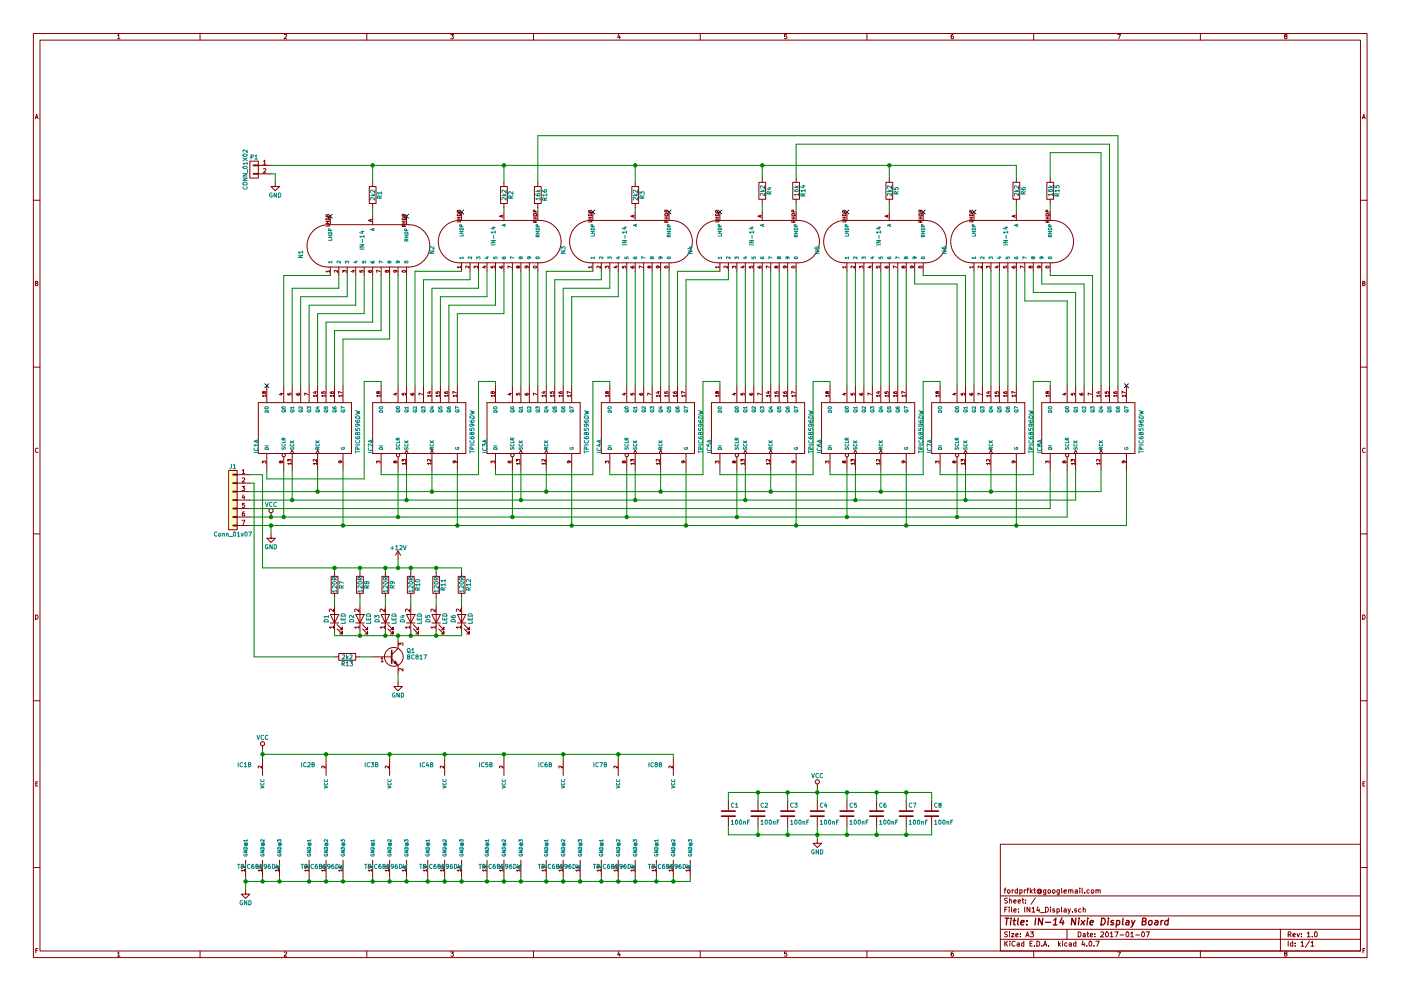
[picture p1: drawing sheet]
EESchema Schematic File Version 2
LIBS:power
LIBS:device
LIBS:transistors
LIBS:conn
LIBS:linear
LIBS:regul
LIBS:74xx
LIBS:cmos4000
LIBS:adc-dac
LIBS:memory
LIBS:xilinx
LIBS:microcontrollers
LIBS:dsp
LIBS:microchip
LIBS:analog_switches
LIBS:motorola
LIBS:texas
LIBS:intel
LIBS:audio
LIBS:interface
LIBS:digital-audio
LIBS:philips
LIBS:display
LIBS:cypress
LIBS:siliconi
LIBS:opto
LIBS:atmel
LIBS:contrib
LIBS:valves
LIBS:russian-nixies
LIBS:tpic
LIBS:IN14_Display-cache
EELAYER 25 0
EELAYER END
$Descr A3 16535 11693
encoding utf-8
Sheet 1 1
Title "IN-14 Nixie Display Board"
Date "2017-01-07"
Rev "1.0"
Comp "fordprfkt@googlemail.com"
Comment1 ""
Comment2 ""
Comment3 ""
Comment4 ""
$EndDescr
$Comp
L IN-14 N1
U 1 1
P 4300 2950
F 0 "N1" H 4200 3675 50  0000 L BNN
F 1 "IN-14" H 4300 2950 50  0000 L BNN
F 2 "russian-nixies:russian-nixies-IN-14" H 4300 3100 50  0001 C CNN
F 3 "" H 4300 2950 60  0001 C CNN
	1    4300 2950
	0    -1   -1   0   
$EndComp
$Comp
L IN-14 N2
U 1 1
P 5850 2900
F 0 "N2" H 5750 3625 50  0000 L BNN
F 1 "IN-14" H 5850 2900 50  0000 L BNN
F 2 "russian-nixies:russian-nixies-IN-14" H 5850 3050 50  0001 C CNN
F 3 "" H 5850 2900 60  0001 C CNN
	1    5850 2900
	0    -1   -1   0   
$EndComp
$Comp
L IN-14 N3
U 1 1
P 7400 2900
F 0 "N3" H 7300 3625 50  0000 L BNN
F 1 "IN-14" H 7400 2900 50  0000 L BNN
F 2 "russian-nixies:russian-nixies-IN-14" H 7400 3050 50  0001 C CNN
F 3 "" H 7400 2900 60  0001 C CNN
	1    7400 2900
	0    -1   -1   0   
$EndComp
$Comp
L IN-14 N4
U 1 1
P 8900 2900
F 0 "N4" H 8800 3625 50  0000 L BNN
F 1 "IN-14" H 8900 2900 50  0000 L BNN
F 2 "russian-nixies:russian-nixies-IN-14" H 8900 3050 50  0001 C CNN
F 3 "" H 8900 2900 60  0001 C CNN
	1    8900 2900
	0    -1   -1   0   
$EndComp
$Comp
L IN-14 N5
U 1 1
P 10400 2900
F 0 "N5" H 10300 3625 50  0000 L BNN
F 1 "IN-14" H 10400 2900 50  0000 L BNN
F 2 "russian-nixies:russian-nixies-IN-14" H 10400 3050 50  0001 C CNN
F 3 "" H 10400 2900 60  0001 C CNN
	1    10400 2900
	0    -1   -1   0   
$EndComp
$Comp
L IN-14 N6
U 1 1
P 11900 2900
F 0 "N6" H 11800 3625 50  0000 L BNN
F 1 "IN-14" H 11900 2900 50  0000 L BNN
F 2 "russian-nixies:russian-nixies-IN-14" H 11900 3050 50  0001 C CNN
F 3 "" H 11900 2900 60  0001 C CNN
	1    11900 2900
	0    -1   -1   0   
$EndComp
$Comp
L VCC #PWR01
U 1 1
P 3200 6100
F 0 "#PWR01" H 3200 5950 50  0001 C CNN
F 1 "VCC" H 3200 6250 50  0000 C CNN
F 2 "" H 3200 6100 50  0000 C CNN
F 3 "" H 3200 6100 50  0000 C CNN
	1    3200 6100
	1    0    0    -1  
$EndComp
NoConn ~ 3900 2550
NoConn ~ 4800 2550
NoConn ~ 5450 2500
NoConn ~ 7000 2500
NoConn ~ 7900 2500
NoConn ~ 8500 2500
NoConn ~ 10000 2500
$Comp
L LED D1
U 1 1
P 3950 7300
F 0 "D1" H 3950 7400 50  0000 C CNN
F 1 "LED" H 3950 7200 50  0000 C CNN
F 2 "LEDs:LED_0805" H 3950 7300 50  0001 C CNN
F 3 "" H 3950 7300 50  0000 C CNN
	1    3950 7300
	0    -1   -1   0   
$EndComp
$Comp
L R R7
U 1 1
P 3950 6900
F 0 "R7" V 4030 6900 50  0000 C CNN
F 1 "120R" V 3950 6900 50  0000 C CNN
F 2 "Resistors_SMD:R_0805" V 3880 6900 50  0001 C CNN
F 3 "" H 3950 6900 50  0000 C CNN
	1    3950 6900
	1    0    0    -1  
$EndComp
$Comp
L C C1
U 1 1
P 8600 9600
F 0 "C1" H 8625 9700 50  0000 L CNN
F 1 "100nF" H 8625 9500 50  0000 L CNN
F 2 "Capacitors_SMD:C_0805" H 8638 9450 50  0001 C CNN
F 3 "" H 8600 9600 50  0000 C CNN
	1    8600 9600
	1    0    0    -1  
$EndComp
$Comp
L CONN_01X02 P1
U 1 1
P 3000 2000
F 0 "P1" H 3000 2150 50  0000 C CNN
F 1 "CONN_01X02" V 3100 2000 50  0000 C CNN
F 2 "Pin_Headers:Pin_Header_Straight_1x02_Pitch2.54mm" H 3000 2000 50  0001 C CNN
F 3 "" H 3000 2000 50  0000 C CNN
	1    3000 2000
	-1   0    0    -1  
$EndComp
$Comp
L R R1
U 1 1
P 4400 2300
F 0 "R1" V 4480 2300 50  0000 C CNN
F 1 "2k2" V 4400 2300 50  0000 C CNN
F 2 "Resistors_SMD:R_0805" V 4330 2300 50  0001 C CNN
F 3 "" H 4400 2300 50  0000 C CNN
	1    4400 2300
	1    0    0    -1  
$EndComp
$Comp
L R R2
U 1 1
P 5950 2300
F 0 "R2" V 6030 2300 50  0000 C CNN
F 1 "2k2" V 5950 2300 50  0000 C CNN
F 2 "Resistors_SMD:R_0805" V 5880 2300 50  0001 C CNN
F 3 "" H 5950 2300 50  0000 C CNN
	1    5950 2300
	1    0    0    -1  
$EndComp
$Comp
L R R3
U 1 1
P 7500 2300
F 0 "R3" V 7580 2300 50  0000 C CNN
F 1 "2k2" V 7500 2300 50  0000 C CNN
F 2 "Resistors_SMD:R_0805" V 7430 2300 50  0001 C CNN
F 3 "" H 7500 2300 50  0000 C CNN
	1    7500 2300
	1    0    0    -1  
$EndComp
$Comp
L R R4
U 1 1
P 9000 2250
F 0 "R4" V 9080 2250 50  0000 C CNN
F 1 "2k2" V 9000 2250 50  0000 C CNN
F 2 "Resistors_SMD:R_0805" V 8930 2250 50  0001 C CNN
F 3 "" H 9000 2250 50  0000 C CNN
	1    9000 2250
	1    0    0    -1  
$EndComp
$Comp
L R R6
U 1 1
P 12000 2250
F 0 "R6" V 12080 2250 50  0000 C CNN
F 1 "2k2" V 12000 2250 50  0000 C CNN
F 2 "Resistors_SMD:R_0805" V 11930 2250 50  0001 C CNN
F 3 "" H 12000 2250 50  0000 C CNN
	1    12000 2250
	1    0    0    -1  
$EndComp
$Comp
L GND #PWR02
U 1 1
P 3250 2150
F 0 "#PWR02" H 3250 1900 50  0001 C CNN
F 1 "GND" H 3250 2000 50  0000 C CNN
F 2 "" H 3250 2150 50  0000 C CNN
F 3 "" H 3250 2150 50  0000 C CNN
	1    3250 2150
	1    0    0    -1  
$EndComp
$Comp
L C C2
U 1 1
P 8950 9600
F 0 "C2" H 8975 9700 50  0000 L CNN
F 1 "100nF" H 8975 9500 50  0000 L CNN
F 2 "Capacitors_SMD:C_0805" H 8988 9450 50  0001 C CNN
F 3 "" H 8950 9600 50  0000 C CNN
	1    8950 9600
	1    0    0    -1  
$EndComp
$Comp
L C C3
U 1 1
P 9300 9600
F 0 "C3" H 9325 9700 50  0000 L CNN
F 1 "100nF" H 9325 9500 50  0000 L CNN
F 2 "Capacitors_SMD:C_0805" H 9338 9450 50  0001 C CNN
F 3 "" H 9300 9600 50  0000 C CNN
	1    9300 9600
	1    0    0    -1  
$EndComp
$Comp
L C C4
U 1 1
P 9650 9600
F 0 "C4" H 9675 9700 50  0000 L CNN
F 1 "100nF" H 9675 9500 50  0000 L CNN
F 2 "Capacitors_SMD:C_0805" H 9688 9450 50  0001 C CNN
F 3 "" H 9650 9600 50  0000 C CNN
	1    9650 9600
	1    0    0    -1  
$EndComp
$Comp
L C C5
U 1 1
P 10000 9600
F 0 "C5" H 10025 9700 50  0000 L CNN
F 1 "100nF" H 10025 9500 50  0000 L CNN
F 2 "Capacitors_SMD:C_0805" H 10038 9450 50  0001 C CNN
F 3 "" H 10000 9600 50  0000 C CNN
	1    10000 9600
	1    0    0    -1  
$EndComp
$Comp
L C C6
U 1 1
P 10350 9600
F 0 "C6" H 10375 9700 50  0000 L CNN
F 1 "100nF" H 10375 9500 50  0000 L CNN
F 2 "Capacitors_SMD:C_0805" H 10388 9450 50  0001 C CNN
F 3 "" H 10350 9600 50  0000 C CNN
	1    10350 9600
	1    0    0    -1  
$EndComp
$Comp
L C C7
U 1 1
P 10700 9600
F 0 "C7" H 10725 9700 50  0000 L CNN
F 1 "100nF" H 10725 9500 50  0000 L CNN
F 2 "Capacitors_SMD:C_0805" H 10738 9450 50  0001 C CNN
F 3 "" H 10700 9600 50  0000 C CNN
	1    10700 9600
	1    0    0    -1  
$EndComp
$Comp
L VCC #PWR03
U 1 1
P 9650 9300
F 0 "#PWR03" H 9650 9150 50  0001 C CNN
F 1 "VCC" H 9650 9450 50  0000 C CNN
F 2 "" H 9650 9300 50  0000 C CNN
F 3 "" H 9650 9300 50  0000 C CNN
	1    9650 9300
	1    0    0    -1  
$EndComp
$Comp
L GND #PWR04
U 1 1
P 9650 9900
F 0 "#PWR04" H 9650 9650 50  0001 C CNN
F 1 "GND" H 9650 9750 50  0000 C CNN
F 2 "" H 9650 9900 50  0000 C CNN
F 3 "" H 9650 9900 50  0000 C CNN
	1    9650 9900
	1    0    0    -1  
$EndComp
$Comp
L LED D2
U 1 1
P 4250 7300
F 0 "D2" H 4250 7400 50  0000 C CNN
F 1 "LED" H 4250 7200 50  0000 C CNN
F 2 "LEDs:LED_0805" H 4250 7300 50  0001 C CNN
F 3 "" H 4250 7300 50  0000 C CNN
	1    4250 7300
	0    -1   -1   0   
$EndComp
$Comp
L LED D3
U 1 1
P 4550 7300
F 0 "D3" H 4550 7400 50  0000 C CNN
F 1 "LED" H 4550 7200 50  0000 C CNN
F 2 "LEDs:LED_0805" H 4550 7300 50  0001 C CNN
F 3 "" H 4550 7300 50  0000 C CNN
	1    4550 7300
	0    -1   -1   0   
$EndComp
$Comp
L LED D4
U 1 1
P 4850 7300
F 0 "D4" H 4850 7400 50  0000 C CNN
F 1 "LED" H 4850 7200 50  0000 C CNN
F 2 "LEDs:LED_0805" H 4850 7300 50  0001 C CNN
F 3 "" H 4850 7300 50  0000 C CNN
	1    4850 7300
	0    -1   -1   0   
$EndComp
$Comp
L LED D5
U 1 1
P 5150 7300
F 0 "D5" H 5150 7400 50  0000 C CNN
F 1 "LED" H 5150 7200 50  0000 C CNN
F 2 "LEDs:LED_0805" H 5150 7300 50  0001 C CNN
F 3 "" H 5150 7300 50  0000 C CNN
	1    5150 7300
	0    -1   -1   0   
$EndComp
$Comp
L LED D6
U 1 1
P 5450 7300
F 0 "D6" H 5450 7400 50  0000 C CNN
F 1 "LED" H 5450 7200 50  0000 C CNN
F 2 "LEDs:LED_0805" H 5450 7300 50  0001 C CNN
F 3 "" H 5450 7300 50  0000 C CNN
	1    5450 7300
	0    -1   -1   0   
$EndComp
$Comp
L R R8
U 1 1
P 4250 6900
F 0 "R8" V 4330 6900 50  0000 C CNN
F 1 "120R" V 4250 6900 50  0000 C CNN
F 2 "Resistors_SMD:R_0805" V 4180 6900 50  0001 C CNN
F 3 "" H 4250 6900 50  0000 C CNN
	1    4250 6900
	1    0    0    -1  
$EndComp
$Comp
L R R9
U 1 1
P 4550 6900
F 0 "R9" V 4630 6900 50  0000 C CNN
F 1 "120R" V 4550 6900 50  0000 C CNN
F 2 "Resistors_SMD:R_0805" V 4480 6900 50  0001 C CNN
F 3 "" H 4550 6900 50  0000 C CNN
	1    4550 6900
	1    0    0    -1  
$EndComp
$Comp
L R R10
U 1 1
P 4850 6900
F 0 "R10" V 4930 6900 50  0000 C CNN
F 1 "120R" V 4850 6900 50  0000 C CNN
F 2 "Resistors_SMD:R_0805" V 4780 6900 50  0001 C CNN
F 3 "" H 4850 6900 50  0000 C CNN
	1    4850 6900
	1    0    0    -1  
$EndComp
$Comp
L R R11
U 1 1
P 5150 6900
F 0 "R11" V 5230 6900 50  0000 C CNN
F 1 "120R" V 5150 6900 50  0000 C CNN
F 2 "Resistors_SMD:R_0805" V 5080 6900 50  0001 C CNN
F 3 "" H 5150 6900 50  0000 C CNN
	1    5150 6900
	1    0    0    -1  
$EndComp
$Comp
L R R12
U 1 1
P 5450 6900
F 0 "R12" V 5530 6900 50  0000 C CNN
F 1 "120R" V 5450 6900 50  0000 C CNN
F 2 "Resistors_SMD:R_0805" V 5380 6900 50  0001 C CNN
F 3 "" H 5450 6900 50  0000 C CNN
	1    5450 6900
	1    0    0    -1  
$EndComp
$Comp
L R R13
U 1 1
P 4100 7750
F 0 "R13" V 4180 7750 50  0000 C CNN
F 1 "2k2" V 4100 7750 50  0000 C CNN
F 2 "Resistors_SMD:R_0805" V 4030 7750 50  0001 C CNN
F 3 "" H 4100 7750 50  0000 C CNN
	1    4100 7750
	0    1    1    0   
$EndComp
$Comp
L GND #PWR05
U 1 1
P 4700 8050
F 0 "#PWR05" H 4700 7800 50  0001 C CNN
F 1 "GND" H 4700 7900 50  0000 C CNN
F 2 "" H 4700 8050 50  0000 C CNN
F 3 "" H 4700 8050 50  0000 C CNN
	1    4700 8050
	1    0    0    -1  
$EndComp
$Comp
L TPIC6B596DW IC1
U 1 1
P 3650 5050
F 0 "IC1" H 3350 5650 50  0000 L BNN
F 1 "TPIC6B596DW" H 3350 4450 50  0000 L BNN
F 2 "Housings_SOIC:SOIC-20W_7.5x12.8mm_Pitch1.27mm" H 3650 5200 50  0001 C CNN
F 3 "" H 3650 5050 60  0001 C CNN
	1    3650 5050
	0    -1   -1   0   
$EndComp
$Comp
L TPIC6B596DW IC2
U 1 1
P 5000 5050
F 0 "IC2" H 4700 5650 50  0000 L BNN
F 1 "TPIC6B596DW" H 4700 4450 50  0000 L BNN
F 2 "Housings_SOIC:SOIC-20W_7.5x12.8mm_Pitch1.27mm" H 5000 5200 50  0001 C CNN
F 3 "" H 5000 5050 60  0001 C CNN
	1    5000 5050
	0    -1   -1   0   
$EndComp
$Comp
L TPIC6B596DW IC3
U 1 1
P 6350 5050
F 0 "IC3" H 6050 5650 50  0000 L BNN
F 1 "TPIC6B596DW" H 6050 4450 50  0000 L BNN
F 2 "Housings_SOIC:SOIC-20W_7.5x12.8mm_Pitch1.27mm" H 6350 5200 50  0001 C CNN
F 3 "" H 6350 5050 60  0001 C CNN
	1    6350 5050
	0    -1   -1   0   
$EndComp
$Comp
L TPIC6B596DW IC4
U 1 1
P 7700 5050
F 0 "IC4" H 7400 5650 50  0000 L BNN
F 1 "TPIC6B596DW" H 7400 4450 50  0000 L BNN
F 2 "Housings_SOIC:SOIC-20W_7.5x12.8mm_Pitch1.27mm" H 7700 5200 50  0001 C CNN
F 3 "" H 7700 5050 60  0001 C CNN
	1    7700 5050
	0    -1   -1   0   
$EndComp
$Comp
L TPIC6B596DW IC5
U 1 1
P 9000 5050
F 0 "IC5" H 8700 5650 50  0000 L BNN
F 1 "TPIC6B596DW" H 8700 4450 50  0000 L BNN
F 2 "Housings_SOIC:SOIC-20W_7.5x12.8mm_Pitch1.27mm" H 9000 5200 50  0001 C CNN
F 3 "" H 9000 5050 60  0001 C CNN
	1    9000 5050
	0    -1   -1   0   
$EndComp
$Comp
L TPIC6B596DW IC6
U 1 1
P 10300 5050
F 0 "IC6" H 10000 5650 50  0000 L BNN
F 1 "TPIC6B596DW" H 10000 4450 50  0000 L BNN
F 2 "Housings_SOIC:SOIC-20W_7.5x12.8mm_Pitch1.27mm" H 10300 5200 50  0001 C CNN
F 3 "" H 10300 5050 60  0001 C CNN
	1    10300 5050
	0    -1   -1   0   
$EndComp
$Comp
L TPIC6B596DW IC7
U 1 1
P 11600 5050
F 0 "IC7" H 11300 5650 50  0000 L BNN
F 1 "TPIC6B596DW" H 11300 4450 50  0000 L BNN
F 2 "Housings_SOIC:SOIC-20W_7.5x12.8mm_Pitch1.27mm" H 11600 5200 50  0001 C CNN
F 3 "" H 11600 5050 60  0001 C CNN
	1    11600 5050
	0    -1   -1   0   
$EndComp
$Comp
L R R15
U 1 1
P 12400 2250
F 0 "R15" V 12480 2250 50  0000 C CNN
F 1 "16k" V 12400 2250 50  0000 C CNN
F 2 "Resistors_SMD:R_0805" V 12330 2250 50  0001 C CNN
F 3 "" H 12400 2250 50  0000 C CNN
	1    12400 2250
	1    0    0    -1  
$EndComp
$Comp
L R R14
U 1 1
P 9400 2250
F 0 "R14" V 9480 2250 50  0000 C CNN
F 1 "16k" V 9400 2250 50  0000 C CNN
F 2 "Resistors_SMD:R_0805" V 9330 2250 50  0001 C CNN
F 3 "" H 9400 2250 50  0000 C CNN
	1    9400 2250
	1    0    0    -1  
$EndComp
$Comp
L C C8
U 1 1
P 11000 9600
F 0 "C8" H 11025 9700 50  0000 L CNN
F 1 "100nF" H 11025 9500 50  0000 L CNN
F 2 "Capacitors_SMD:C_0805" H 11038 9450 50  0001 C CNN
F 3 "" H 11000 9600 50  0000 C CNN
	1    11000 9600
	1    0    0    -1  
$EndComp
$Comp
L BC817 Q1
U 1 1
P 4600 7750
F 0 "Q1" H 4800 7825 50  0000 L CNN
F 1 "BC817" H 4800 7750 50  0000 L CNN
F 2 "TO_SOT_Packages_SMD:SOT-23" H 4800 7675 50  0001 L CIN
F 3 "" H 4600 7750 50  0001 L CNN
	1    4600 7750
	1    0    0    -1  
$EndComp
NoConn ~ 3150 4550
$Comp
L Conn_01x07 J1
U 1 1
P 2750 5900
F 0 "J1" H 2750 6300 50  0000 C CNN
F 1 "Conn_01x07" H 2750 5500 50  0000 C CNN
F 2 "Pin_Headers:Pin_Header_Straight_1x07_Pitch2.54mm" H 2750 5900 50  0001 C CNN
F 3 "" H 2750 5900 50  0001 C CNN
	1    2750 5900
	-1   0    0    -1  
$EndComp
$Comp
L +12V #PWR06
U 1 1
P 4700 6600
F 0 "#PWR06" H 4700 6450 50  0001 C CNN
F 1 "+12V" H 4700 6740 50  0000 C CNN
F 2 "" H 4700 6600 50  0001 C CNN
F 3 "" H 4700 6600 50  0001 C CNN
	1    4700 6600
	1    0    0    -1  
$EndComp
NoConn ~ 10900 2500
$Comp
L R R16
U 1 1
P 6350 2300
F 0 "R16" V 6430 2300 50  0000 C CNN
F 1 "16k" V 6350 2300 50  0000 C CNN
F 2 "Resistors_SMD:R_0805" V 6280 2300 50  0001 C CNN
F 3 "" H 6350 2300 50  0000 C CNN
	1    6350 2300
	1    0    0    -1  
$EndComp
$Comp
L TPIC6B596DW IC8
U 1 1
P 12900 5050
F 0 "IC8" H 12600 5650 50  0000 L BNN
F 1 "TPIC6B596DW" H 12600 4450 50  0000 L BNN
F 2 "Housings_SOIC:SOIC-20W_7.5x12.8mm_Pitch1.27mm" H 12900 5200 50  0001 C CNN
F 3 "" H 12900 5050 60  0001 C CNN
	1    12900 5050
	0    -1   -1   0   
$EndComp
NoConn ~ 11500 2500
$Comp
L GND #PWR07
U 1 1
P 3200 6300
F 0 "#PWR07" H 3200 6050 50  0001 C CNN
F 1 "GND" H 3200 6150 50  0000 C CNN
F 2 "" H 3200 6300 50  0000 C CNN
F 3 "" H 3200 6300 50  0000 C CNN
	1    3200 6300
	1    0    0    -1  
$EndComp
$Comp
L R R5
U 1 1
P 10500 2250
F 0 "R5" V 10580 2250 50  0000 C CNN
F 1 "2k2" V 10500 2250 50  0000 C CNN
F 2 "Resistors_SMD:R_0805" V 10430 2250 50  0001 C CNN
F 3 "" H 10500 2250 50  0000 C CNN
	1    10500 2250
	1    0    0    -1  
$EndComp
NoConn ~ 13300 4550
$Comp
L TPIC6B596DW IC1
U 2 1
P 3100 9650
F 0 "IC1" H 2800 10250 50  0000 L BNN
F 1 "TPIC6B596DW" H 2800 9050 50  0000 L BNN
F 2 "tpic-SO20W" H 3100 9800 50  0001 C CNN
F 3 "" H 3100 9650 60  0001 C CNN
	2    3100 9650
	1    0    0    -1  
$EndComp
$Comp
L TPIC6B596DW IC2
U 2 1
P 3850 9650
F 0 "IC2" H 3550 10250 50  0000 L BNN
F 1 "TPIC6B596DW" H 3550 9050 50  0000 L BNN
F 2 "tpic-SO20W" H 3850 9800 50  0001 C CNN
F 3 "" H 3850 9650 60  0001 C CNN
	2    3850 9650
	1    0    0    -1  
$EndComp
$Comp
L TPIC6B596DW IC3
U 2 1
P 4600 9650
F 0 "IC3" H 4300 10250 50  0000 L BNN
F 1 "TPIC6B596DW" H 4300 9050 50  0000 L BNN
F 2 "tpic-SO20W" H 4600 9800 50  0001 C CNN
F 3 "" H 4600 9650 60  0001 C CNN
	2    4600 9650
	1    0    0    -1  
$EndComp
$Comp
L TPIC6B596DW IC4
U 2 1
P 5250 9650
F 0 "IC4" H 4950 10250 50  0000 L BNN
F 1 "TPIC6B596DW" H 4950 9050 50  0000 L BNN
F 2 "tpic-SO20W" H 5250 9800 50  0001 C CNN
F 3 "" H 5250 9650 60  0001 C CNN
	2    5250 9650
	1    0    0    -1  
$EndComp
$Comp
L TPIC6B596DW IC5
U 2 1
P 5950 9650
F 0 "IC5" H 5650 10250 50  0000 L BNN
F 1 "TPIC6B596DW" H 5650 9050 50  0000 L BNN
F 2 "tpic-SO20W" H 5950 9800 50  0001 C CNN
F 3 "" H 5950 9650 60  0001 C CNN
	2    5950 9650
	1    0    0    -1  
$EndComp
$Comp
L TPIC6B596DW IC6
U 2 1
P 6650 9650
F 0 "IC6" H 6350 10250 50  0000 L BNN
F 1 "TPIC6B596DW" H 6350 9050 50  0000 L BNN
F 2 "tpic-SO20W" H 6650 9800 50  0001 C CNN
F 3 "" H 6650 9650 60  0001 C CNN
	2    6650 9650
	1    0    0    -1  
$EndComp
$Comp
L TPIC6B596DW IC7
U 2 1
P 7300 9650
F 0 "IC7" H 7000 10250 50  0000 L BNN
F 1 "TPIC6B596DW" H 7000 9050 50  0000 L BNN
F 2 "tpic-SO20W" H 7300 9800 50  0001 C CNN
F 3 "" H 7300 9650 60  0001 C CNN
	2    7300 9650
	1    0    0    -1  
$EndComp
$Comp
L TPIC6B596DW IC8
U 2 1
P 7950 9650
F 0 "IC8" H 7650 10250 50  0000 L BNN
F 1 "TPIC6B596DW" H 7650 9050 50  0000 L BNN
F 2 "tpic-SO20W" H 7950 9800 50  0001 C CNN
F 3 "" H 7950 9650 60  0001 C CNN
	2    7950 9650
	1    0    0    -1  
$EndComp
$Comp
L VCC #PWR08
U 1 1
P 3100 8850
F 0 "#PWR08" H 3100 8700 50  0001 C CNN
F 1 "VCC" H 3100 9000 50  0000 C CNN
F 2 "" H 3100 8850 50  0000 C CNN
F 3 "" H 3100 8850 50  0000 C CNN
	1    3100 8850
	1    0    0    -1  
$EndComp
Wire Wire Line
	3350 6100 3350 5550
Wire Wire Line
	12600 6100 12600 5550
Wire Wire Line
	3450 5550 3450 5900
Wire Wire Line
	3750 5550 3750 5800
Wire Wire Line
	2950 5800 3750 5800
Wire Wire Line
	3750 5800 5100 5800
Wire Wire Line
	5100 5800 6450 5800
Wire Wire Line
	6450 5800 7800 5800
Wire Wire Line
	7800 5800 9100 5800
Wire Wire Line
	9100 5800 10400 5800
Wire Wire Line
	10400 5800 11700 5800
Wire Wire Line
	11700 5800 13000 5800
Wire Wire Line
	13000 5800 13000 5550
Wire Wire Line
	4050 6200 4050 5550
Wire Wire Line
	4700 6100 4700 5550
Connection ~ 4700 6100
Wire Wire Line
	4800 5900 4800 5550
Connection ~ 4800 5900
Wire Wire Line
	5100 5800 5100 5550
Connection ~ 5100 5800
Wire Wire Line
	5400 6200 5400 5550
Connection ~ 5400 6200
Wire Wire Line
	6050 6100 6050 5550
Connection ~ 6050 6100
Wire Wire Line
	6150 5900 6150 5550
Connection ~ 6150 5900
Wire Wire Line
	6450 5800 6450 5550
Connection ~ 6450 5800
Wire Wire Line
	6750 6200 6750 5550
Connection ~ 6750 6200
Wire Wire Line
	7400 6100 7400 5550
Connection ~ 7400 6100
Wire Wire Line
	7500 5900 7500 5550
Connection ~ 7500 5900
Wire Wire Line
	7800 5550 7800 5800
Connection ~ 7800 5800
Wire Wire Line
	8100 6200 8100 5550
Connection ~ 8100 6200
Wire Wire Line
	8700 6100 8700 5550
Connection ~ 8700 6100
Wire Wire Line
	8800 5900 8800 5550
Connection ~ 8800 5900
Wire Wire Line
	9100 5550 9100 5800
Connection ~ 9100 5800
Wire Wire Line
	9400 6200 9400 5550
Connection ~ 9400 6200
Wire Wire Line
	10000 6100 10000 5550
Connection ~ 10000 6100
Wire Wire Line
	10100 5900 10100 5550
Connection ~ 10100 5900
Wire Wire Line
	10400 5550 10400 5800
Connection ~ 10400 5800
Wire Wire Line
	10700 6200 10700 5550
Connection ~ 10700 6200
Wire Wire Line
	11300 6100 11300 5550
Connection ~ 11300 6100
Wire Wire Line
	11400 5900 11400 5550
Connection ~ 11400 5900
Wire Wire Line
	11700 5550 11700 5800
Connection ~ 11700 5800
Wire Wire Line
	12000 6200 12000 5550
Connection ~ 12000 6200
Connection ~ 3350 6100
Wire Wire Line
	12000 2500 12000 2400
Wire Wire Line
	10500 2500 10500 2400
Wire Wire Line
	9000 2500 9000 2400
Wire Wire Line
	7500 2450 7500 2500
Wire Wire Line
	5950 2450 5950 2500
Wire Wire Line
	4400 2450 4400 2550
Wire Wire Line
	7500 1950 7500 2150
Wire Wire Line
	5950 1950 5950 2150
Wire Wire Line
	4400 2150 4400 1950
Connection ~ 4400 1950
Wire Wire Line
	8600 9450 8600 9350
Wire Wire Line
	8600 9350 8950 9350
Wire Wire Line
	8950 9350 9300 9350
Wire Wire Line
	9300 9350 9650 9350
Wire Wire Line
	9650 9350 10000 9350
Wire Wire Line
	10000 9350 10350 9350
Wire Wire Line
	10350 9350 10700 9350
Wire Wire Line
	10700 9350 11000 9350
Wire Wire Line
	9650 9300 9650 9350
Wire Wire Line
	9650 9350 9650 9450
Wire Wire Line
	10700 9350 10700 9450
Connection ~ 9650 9350
Wire Wire Line
	8950 9450 8950 9350
Connection ~ 8950 9350
Wire Wire Line
	9300 9450 9300 9350
Connection ~ 9300 9350
Wire Wire Line
	10000 9450 10000 9350
Connection ~ 10000 9350
Wire Wire Line
	10350 9450 10350 9350
Connection ~ 10350 9350
Wire Wire Line
	8600 9750 8600 9850
Wire Wire Line
	8600 9850 8950 9850
Wire Wire Line
	8950 9850 9300 9850
Wire Wire Line
	9300 9850 9650 9850
Wire Wire Line
	9650 9850 10000 9850
Wire Wire Line
	10000 9850 10350 9850
Wire Wire Line
	10350 9850 10700 9850
Wire Wire Line
	10700 9850 11000 9850
Wire Wire Line
	9650 9750 9650 9850
Wire Wire Line
	9650 9850 9650 9900
Wire Wire Line
	10700 9850 10700 9750
Connection ~ 9650 9850
Wire Wire Line
	8950 9750 8950 9850
Connection ~ 8950 9850
Wire Wire Line
	9300 9750 9300 9850
Connection ~ 9300 9850
Wire Wire Line
	10000 9750 10000 9850
Connection ~ 10000 9850
Wire Wire Line
	10350 9750 10350 9850
Connection ~ 10350 9850
Connection ~ 3450 5900
Wire Wire Line
	4700 6700 4700 6600
Wire Wire Line
	3100 6700 3950 6700
Wire Wire Line
	3950 6700 4250 6700
Wire Wire Line
	4250 6700 4550 6700
Wire Wire Line
	4550 6700 4700 6700
Wire Wire Line
	4700 6700 4850 6700
Wire Wire Line
	4850 6700 5150 6700
Wire Wire Line
	5150 6700 5450 6700
Wire Wire Line
	3950 6700 3950 6750
Wire Wire Line
	5450 6700 5450 6750
Connection ~ 4700 6700
Wire Wire Line
	4250 6750 4250 6700
Connection ~ 4250 6700
Wire Wire Line
	4550 6750 4550 6700
Connection ~ 4550 6700
Wire Wire Line
	4850 6750 4850 6700
Connection ~ 4850 6700
Wire Wire Line
	5150 6750 5150 6700
Connection ~ 5150 6700
Wire Wire Line
	3950 7050 3950 7150
Wire Wire Line
	4250 7050 4250 7150
Wire Wire Line
	4550 7050 4550 7150
Wire Wire Line
	4850 7050 4850 7150
Wire Wire Line
	5150 7050 5150 7150
Wire Wire Line
	5450 7050 5450 7150
Wire Wire Line
	3950 7450 3950 7500
Wire Wire Line
	3950 7500 4250 7500
Wire Wire Line
	4250 7500 4550 7500
Wire Wire Line
	4550 7500 4700 7500
Wire Wire Line
	4700 7500 4850 7500
Wire Wire Line
	4850 7500 5150 7500
Wire Wire Line
	5150 7500 5450 7500
Wire Wire Line
	4700 7500 4700 7550
Wire Wire Line
	5450 7500 5450 7450
Connection ~ 4700 7500
Wire Wire Line
	4250 7450 4250 7500
Connection ~ 4250 7500
Wire Wire Line
	4550 7450 4550 7500
Connection ~ 4550 7500
Wire Wire Line
	4850 7450 4850 7500
Connection ~ 4850 7500
Wire Wire Line
	5150 7450 5150 7500
Connection ~ 5150 7500
Wire Wire Line
	4250 7750 4400 7750
Wire Wire Line
	4700 8050 4700 7950
Connection ~ 3750 5800
Wire Wire Line
	3000 7750 3950 7750
Wire Wire Line
	3200 2050 3250 2050
Wire Wire Line
	3250 2050 3250 2150
Connection ~ 4050 6200
Wire Wire Line
	11000 9850 11000 9750
Connection ~ 10700 9850
Wire Wire Line
	11000 9350 11000 9450
Connection ~ 10700 9350
Wire Wire Line
	12400 4550 12400 4500
Wire Wire Line
	12400 4500 12200 4500
Wire Wire Line
	12200 4500 12200 5600
Wire Wire Line
	12200 5600 11100 5600
Wire Wire Line
	11100 5600 11100 5550
Wire Wire Line
	11100 4500 11100 4550
Wire Wire Line
	10900 4500 11100 4500
Wire Wire Line
	10900 4500 10900 5600
Wire Wire Line
	10900 5600 9800 5600
Wire Wire Line
	9800 5600 9800 5550
Wire Wire Line
	9800 4500 9800 4550
Wire Wire Line
	9600 4500 9800 4500
Wire Wire Line
	9600 4500 9600 5600
Wire Wire Line
	9600 5600 8500 5600
Wire Wire Line
	8500 5600 8500 5550
Wire Wire Line
	12400 5550 12400 6000
Wire Wire Line
	8500 4550 8500 4500
Wire Wire Line
	8500 4500 8300 4500
Wire Wire Line
	8300 4500 8300 5600
Wire Wire Line
	8300 5600 7200 5600
Wire Wire Line
	7200 5600 7200 5550
Wire Wire Line
	7200 4550 7200 4500
Wire Wire Line
	7200 4500 7000 4500
Wire Wire Line
	7000 4500 7000 5600
Wire Wire Line
	7000 5600 5850 5600
Wire Wire Line
	5850 5600 5850 5550
Wire Wire Line
	5850 4550 5850 4500
Wire Wire Line
	5850 4500 5650 4500
Wire Wire Line
	5650 4500 5650 5600
Wire Wire Line
	5650 5600 4500 5600
Wire Wire Line
	4500 5600 4500 5550
Wire Wire Line
	4500 4550 4500 4500
Wire Wire Line
	4500 4500 4300 4500
Wire Wire Line
	4300 4500 4300 5650
Wire Wire Line
	4300 5650 3150 5650
Wire Wire Line
	3150 5650 3150 5550
Wire Wire Line
	12400 2500 12400 2400
Wire Wire Line
	9400 2500 9400 2400
Wire Wire Line
	6350 2500 6350 2450
Wire Wire Line
	6350 1600 6350 2150
Connection ~ 3950 6700
Wire Wire Line
	3100 5600 3100 6700
Wire Wire Line
	2950 5600 3100 5600
Wire Wire Line
	13300 6200 13300 5550
Wire Wire Line
	10700 3200 10700 4550
Wire Wire Line
	10600 3200 10600 4550
Wire Wire Line
	10500 3200 10500 4550
Wire Wire Line
	10400 3200 10400 4550
Wire Wire Line
	9400 3200 9400 4550
Wire Wire Line
	9300 3200 9300 4550
Wire Wire Line
	9200 3200 9200 4550
Wire Wire Line
	9100 3200 9100 4550
Wire Wire Line
	7900 3200 7900 4550
Wire Wire Line
	7800 3200 7800 4550
Wire Wire Line
	9400 1700 9400 2100
Wire Wire Line
	12000 1950 12000 2100
Wire Wire Line
	10500 1950 10500 2100
Connection ~ 10500 1950
Wire Wire Line
	9000 1950 9000 2100
Connection ~ 9000 1950
Connection ~ 7500 1950
Connection ~ 5950 1950
Wire Wire Line
	3350 3250 3900 3250
Wire Wire Line
	3450 3400 4000 3400
Wire Wire Line
	4000 3400 4000 3250
Wire Wire Line
	3550 3500 4100 3500
Wire Wire Line
	4100 3500 4100 3250
Wire Wire Line
	3650 3600 4200 3600
Wire Wire Line
	4200 3600 4200 3250
Wire Wire Line
	3750 3700 4300 3700
Wire Wire Line
	4300 3700 4300 3250
Wire Wire Line
	3850 3800 4400 3800
Wire Wire Line
	4400 3800 4400 3250
Wire Wire Line
	3950 3900 4500 3900
Wire Wire Line
	4500 3900 4500 3250
Wire Wire Line
	4050 4000 4600 4000
Wire Wire Line
	4600 4000 4600 3250
Wire Wire Line
	4700 4550 4700 3250
Wire Wire Line
	4800 4550 4800 3250
Wire Wire Line
	4900 4550 4900 3200
Wire Wire Line
	4900 3200 5450 3200
Wire Wire Line
	5000 4550 5000 3300
Wire Wire Line
	5000 3300 5550 3300
Wire Wire Line
	5550 3300 5550 3200
Wire Wire Line
	5100 4550 5100 3400
Wire Wire Line
	5100 3400 5650 3400
Wire Wire Line
	5650 3400 5650 3200
Wire Wire Line
	5200 4550 5200 3500
Wire Wire Line
	5200 3500 5750 3500
Wire Wire Line
	5750 3500 5750 3200
Wire Wire Line
	5300 4550 5300 3600
Wire Wire Line
	5300 3600 5850 3600
Wire Wire Line
	5850 3600 5850 3200
Wire Wire Line
	5400 4550 5400 3700
Wire Wire Line
	5400 3700 5950 3700
Wire Wire Line
	5950 3700 5950 3200
Wire Wire Line
	6050 4550 6050 3200
Wire Wire Line
	6150 4550 6150 3200
Wire Wire Line
	6250 4550 6250 3200
Wire Wire Line
	6350 4550 6350 3200
Wire Wire Line
	6450 4550 6450 3200
Wire Wire Line
	6450 3200 7000 3200
Wire Wire Line
	6550 4550 6550 3300
Wire Wire Line
	6550 3300 7100 3300
Wire Wire Line
	7100 3300 7100 3200
Wire Wire Line
	6650 4550 6650 3400
Wire Wire Line
	6650 3400 7200 3400
Wire Wire Line
	7200 3400 7200 3200
Wire Wire Line
	6750 4550 6750 3500
Wire Wire Line
	6750 3500 7300 3500
Wire Wire Line
	7300 3500 7300 3200
Wire Wire Line
	7400 4550 7400 3200
Wire Wire Line
	7500 4550 7500 3200
Wire Wire Line
	7600 4550 7600 3200
Wire Wire Line
	7700 4550 7700 3200
Wire Wire Line
	8000 4550 8000 3200
Wire Wire Line
	8000 3200 8500 3200
Wire Wire Line
	8100 4550 8100 3300
Wire Wire Line
	8100 3300 8600 3300
Wire Wire Line
	8600 3300 8600 3200
Wire Wire Line
	8700 4550 8700 3200
Wire Wire Line
	8800 4550 8800 3200
Wire Wire Line
	8900 3200 8900 4550
Wire Wire Line
	9000 3200 9000 4550
Wire Wire Line
	10000 4550 10000 3200
Wire Wire Line
	10100 3200 10100 4550
Wire Wire Line
	10200 4550 10200 3200
Wire Wire Line
	10300 3200 10300 4550
Wire Wire Line
	11300 4550 11300 3350
Wire Wire Line
	11300 3350 10800 3350
Wire Wire Line
	10800 3350 10800 3200
Wire Wire Line
	10900 3200 10900 3250
Wire Wire Line
	10900 3250 11400 3250
Wire Wire Line
	11400 3250 11400 4550
Wire Wire Line
	11500 4550 11500 3200
Wire Wire Line
	11600 3200 11600 4550
Wire Wire Line
	11700 4550 11700 3200
Wire Wire Line
	11800 3200 11800 4550
Wire Wire Line
	11900 3200 11900 4550
Wire Wire Line
	12000 3200 12000 4550
Wire Wire Line
	12600 4550 12600 3550
Wire Wire Line
	12600 3550 12100 3550
Wire Wire Line
	12100 3550 12100 3200
Wire Wire Line
	12200 3200 12200 3450
Wire Wire Line
	12200 3450 12700 3450
Wire Wire Line
	12700 3450 12700 4550
Wire Wire Line
	12300 3200 12300 3350
Wire Wire Line
	12300 3350 12800 3350
Wire Wire Line
	12800 3350 12800 4550
Wire Wire Line
	12400 3200 12400 3250
Wire Wire Line
	12400 3250 12900 3250
Wire Wire Line
	12900 3250 12900 4550
Wire Wire Line
	3350 3250 3350 4550
Wire Wire Line
	3450 4550 3450 3400
Wire Wire Line
	3550 4550 3550 3500
Wire Wire Line
	3650 4550 3650 3600
Wire Wire Line
	3750 4550 3750 3700
Wire Wire Line
	3850 4550 3850 3800
Wire Wire Line
	3950 4550 3950 3900
Wire Wire Line
	4050 4550 4050 4000
Wire Wire Line
	12400 2100 12400 1800
Wire Wire Line
	3200 1950 4400 1950
Wire Wire Line
	4400 1950 5950 1950
Wire Wire Line
	5950 1950 7500 1950
Wire Wire Line
	7500 1950 9000 1950
Wire Wire Line
	9000 1950 10500 1950
Wire Wire Line
	10500 1950 12000 1950
Wire Wire Line
	3100 8850 3100 8900
Wire Wire Line
	3100 8900 3100 8950
Wire Wire Line
	3100 8900 3850 8900
Wire Wire Line
	3850 8900 4600 8900
Wire Wire Line
	4600 8900 5250 8900
Wire Wire Line
	5250 8900 5950 8900
Wire Wire Line
	5950 8900 6650 8900
Wire Wire Line
	6650 8900 7300 8900
Wire Wire Line
	7300 8900 7950 8900
Wire Wire Line
	7950 8900 7950 8950
Connection ~ 3100 8900
Wire Wire Line
	3850 8950 3850 8900
Connection ~ 3850 8900
Wire Wire Line
	4600 8950 4600 8900
Connection ~ 4600 8900
Wire Wire Line
	5250 8950 5250 8900
Connection ~ 5250 8900
Wire Wire Line
	5950 8950 5950 8900
Connection ~ 5950 8900
Wire Wire Line
	7300 8950 7300 8900
Connection ~ 7300 8900
$Comp
L GND #PWR09
U 1 1
P 2900 10500
F 0 "#PWR09" H 2900 10250 50  0001 C CNN
F 1 "GND" H 2900 10350 50  0000 C CNN
F 2 "" H 2900 10500 50  0000 C CNN
F 3 "" H 2900 10500 50  0000 C CNN
	1    2900 10500
	1    0    0    -1  
$EndComp
Wire Wire Line
	2900 10350 2900 10400
Wire Wire Line
	2900 10400 2900 10500
Wire Wire Line
	2900 10400 3100 10400
Wire Wire Line
	3100 10400 3300 10400
Wire Wire Line
	3300 10400 3650 10400
Wire Wire Line
	3650 10400 3850 10400
Wire Wire Line
	3850 10400 4050 10400
Wire Wire Line
	4050 10400 4400 10400
Wire Wire Line
	4400 10400 4600 10400
Wire Wire Line
	4600 10400 4800 10400
Wire Wire Line
	4800 10400 5050 10400
Wire Wire Line
	5050 10400 5250 10400
Wire Wire Line
	5250 10400 5450 10400
Wire Wire Line
	5450 10400 5750 10400
Wire Wire Line
	5750 10400 5950 10400
Wire Wire Line
	5950 10400 6150 10400
Wire Wire Line
	6150 10400 6450 10400
Wire Wire Line
	6450 10400 6650 10400
Wire Wire Line
	6650 10400 6850 10400
Wire Wire Line
	6850 10400 7100 10400
Wire Wire Line
	7100 10400 7300 10400
Wire Wire Line
	7300 10400 7500 10400
Wire Wire Line
	7500 10400 7750 10400
Wire Wire Line
	7750 10400 7950 10400
Wire Wire Line
	7950 10400 8150 10400
Wire Wire Line
	8150 10400 8150 10350
Connection ~ 2900 10400
Wire Wire Line
	7950 10350 7950 10400
Connection ~ 7950 10400
Wire Wire Line
	7750 10350 7750 10400
Connection ~ 7750 10400
Wire Wire Line
	7500 10350 7500 10400
Connection ~ 7500 10400
Wire Wire Line
	7300 10350 7300 10400
Connection ~ 7300 10400
Wire Wire Line
	7100 10350 7100 10400
Connection ~ 7100 10400
Wire Wire Line
	6850 10350 6850 10400
Connection ~ 6850 10400
Wire Wire Line
	6650 10350 6650 10400
Connection ~ 6650 10400
Wire Wire Line
	6450 10350 6450 10400
Connection ~ 6450 10400
Wire Wire Line
	6150 10350 6150 10400
Connection ~ 6150 10400
Wire Wire Line
	5950 10350 5950 10400
Connection ~ 5950 10400
Wire Wire Line
	5750 10350 5750 10400
Connection ~ 5750 10400
Wire Wire Line
	5450 10350 5450 10400
Connection ~ 5450 10400
Wire Wire Line
	5250 10350 5250 10400
Connection ~ 5250 10400
Wire Wire Line
	5050 10350 5050 10400
Connection ~ 5050 10400
Wire Wire Line
	4800 10350 4800 10400
Connection ~ 4800 10400
Wire Wire Line
	4600 10350 4600 10400
Connection ~ 4600 10400
Wire Wire Line
	4400 10350 4400 10400
Connection ~ 4400 10400
Wire Wire Line
	4050 10350 4050 10400
Connection ~ 4050 10400
Wire Wire Line
	3850 10350 3850 10400
Connection ~ 3850 10400
Wire Wire Line
	3650 10350 3650 10400
Connection ~ 3650 10400
Wire Wire Line
	3300 10350 3300 10400
Connection ~ 3300 10400
Wire Wire Line
	3100 10350 3100 10400
Connection ~ 3100 10400
Wire Wire Line
	6650 8950 6650 8900
Connection ~ 6650 8900
Wire Wire Line
	3000 5700 3000 7750
Wire Wire Line
	12400 1800 13000 1800
Wire Wire Line
	13000 1800 13000 4550
Wire Wire Line
	9400 1700 13100 1700
Wire Wire Line
	13100 1700 13100 4550
Wire Wire Line
	6350 1600 13200 1600
Wire Wire Line
	13200 1600 13200 4550
Wire Wire Line
	3000 5700 2950 5700
Wire Wire Line
	2950 5900 4800 5900
Wire Wire Line
	4800 5900 6150 5900
Wire Wire Line
	6150 5900 7500 5900
Wire Wire Line
	7500 5900 8800 5900
Wire Wire Line
	8800 5900 10100 5900
Wire Wire Line
	10100 5900 11400 5900
Wire Wire Line
	11400 5900 12700 5900
Wire Wire Line
	2950 6200 3200 6200
Wire Wire Line
	3200 6200 4050 6200
Wire Wire Line
	4050 6200 5400 6200
Wire Wire Line
	5400 6200 6750 6200
Wire Wire Line
	6750 6200 8100 6200
Wire Wire Line
	8100 6200 9400 6200
Wire Wire Line
	9400 6200 10700 6200
Wire Wire Line
	10700 6200 12000 6200
Wire Wire Line
	12000 6200 13300 6200
Wire Wire Line
	3200 6200 3200 6300
Connection ~ 3200 6200
Wire Wire Line
	2950 6100 3200 6100
Wire Wire Line
	3200 6100 3350 6100
Wire Wire Line
	3350 6100 4700 6100
Wire Wire Line
	4700 6100 6050 6100
Wire Wire Line
	6050 6100 7400 6100
Wire Wire Line
	7400 6100 8700 6100
Wire Wire Line
	8700 6100 10000 6100
Wire Wire Line
	10000 6100 11300 6100
Wire Wire Line
	11300 6100 12600 6100
Connection ~ 3200 6100
Wire Wire Line
	12400 6000 2950 6000
Wire Wire Line
	12700 5900 12700 5550
$EndSCHEMATC
